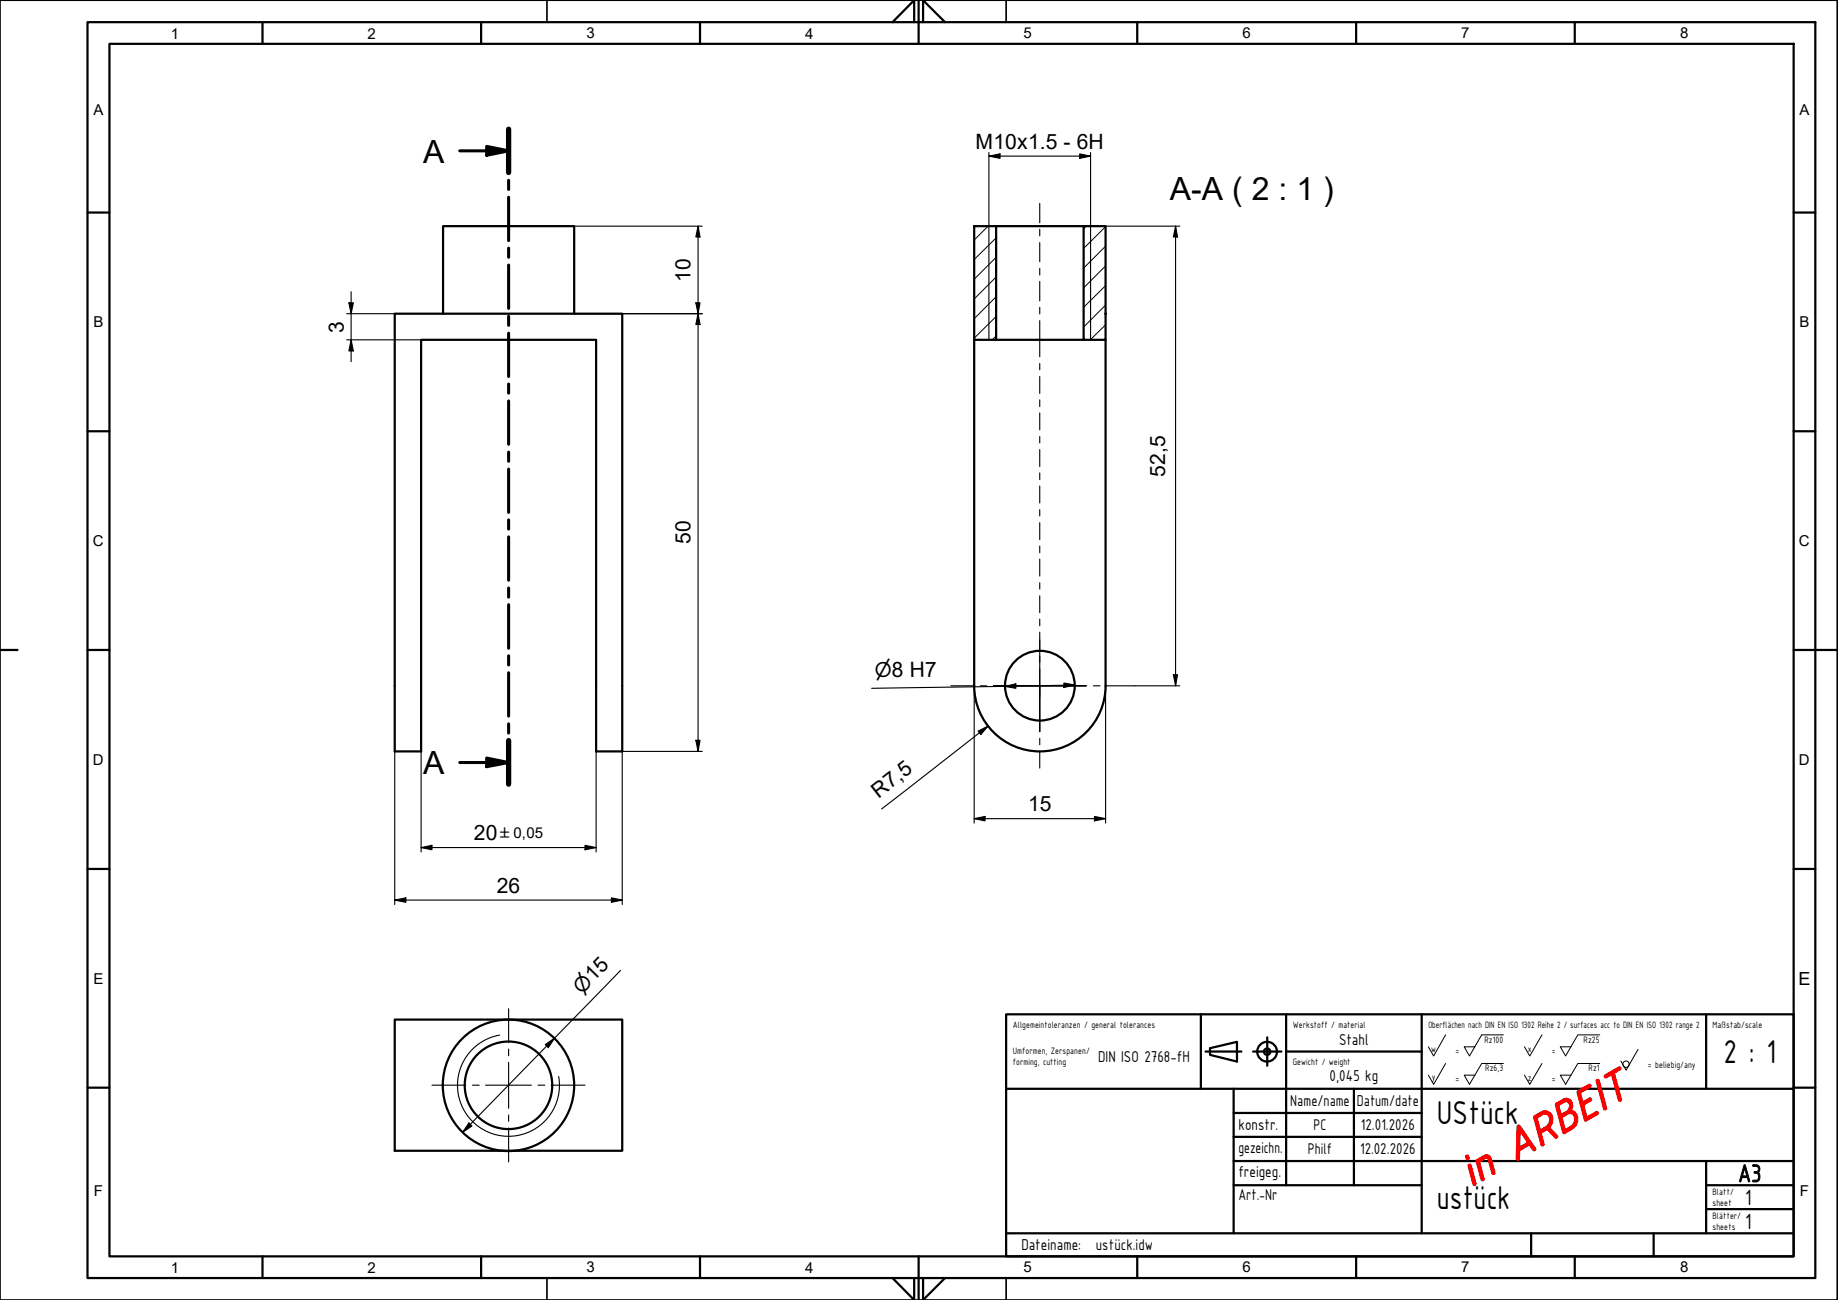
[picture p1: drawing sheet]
<svg xmlns="http://www.w3.org/2000/svg" width="420mm" height="297mm" viewBox="0 0 420 297" stroke-linecap="round" stroke-linejoin="round" font-family="sans-serif">
<!-- layer: Schraffur -->
<g fill="none" stroke="#000" stroke-width=".23">
<path d="M225.9 51.7l-3.2 3.1M227.7 58.8l-5 5M227.7 54.3l-5 5M248.3 51.7l-.6 .6M252.7 56.2l-5 5.1M252.7 51.8l-5 5M227.7 76.8l-.9 .8M227.7 72.3l-5 5M227.7 67.8l-5 5M227.7 63.3l-5 5M252.7 74.2l-3.5 3.4M252.7 69.7l-5 5"/>
<path d="M252.7 65.3l-5 4.9M252.7 60.8l-5 5"/>
</g>
<!-- layer: Sichtbare Kanten(CS) -->
<g fill="none" stroke="#000" stroke-width=".51">
<path d="M222.7 51.7h5v25.9h-5zM227.7 51.7h20M247.7 51.7h5v25.9h-5zM90.2 71.7h52v100h-5.9v-94.1h-40v94.1h-6.1zM101.3 71.7v-20h30v20M222.7 77.6v79.1M227.7 77.6h20M252.7 77.6v79.1M222.7 156.7a15 15 0 0 0 15 15 15 15 0 0 0 15-15M90.2 233h52v29.9h-52z"/>
<circle cx="237.7" cy="156.7" r="8"/>
<circle cx="116.2" cy="248" r="10"/>
<circle cx="116.2" cy="248" r="15"/>
</g>
<!-- layer: Gewinde(HTW) -->
<path d="M226.1 51.7v25.9M249.3 51.7v25.9M114.2 236.5a11.7 11.7 0 0 0-9.4 13.5 11.7 11.7 0 0 0 13.5 9.5 11.7 11.7 0 0 0 9.4-13.5" fill="none" stroke="#000" stroke-width=".25"/>
<!-- layer: Schnittansichtslinien(CS) -->
<g fill="none" stroke="#000" stroke-width=".7">
<path d="M105.1 34.5h11.2M111.3 33.5l5 1-5 1zM116.3 29.5v9.9M116.3 41.2v2.1M116.3 45.1v9.9M116.3 56.7v2.1M116.3 60.6v9.9M116.3 72.2v2.1M116.3 76.1v9.9M116.3 87.7v2.1M116.3 91.6v9.9M116.3 103.3v2.1"/>
<path d="M116.3 107.2v9.9M116.3 118.8v2.1M116.3 122.7v9.9M116.3 134.4v2M116.3 138.2v9.9M116.3 149.8v2.1M116.3 153.7v9.9M105.1 174.2h11.2M111.3 173.2l5 1-5 1zM116.3 165.4v2.1M116.3 169.2v10"/>
</g>
<path d="M116.3 29.5v9.9M116.3 169.2v10" fill="none" stroke="#000" stroke-width="1.2"/>
<path d="M111.3 33.5l5 1-5 1zM111.3 173.2l5 1-5 1z" fill="#000"/>
<!-- layer: Skizziergeometrie(CS) -->
<g fill="none" stroke="#000" stroke-width=".51">
<path d="M20 5.1h395v286.9h-395zM25 10h385v277.1h-385zM60 5.1v4.9M110 5.1v4.9M160 5.1v4.9M204 5.1l5-5.1v5.1M210 0v10M211 5.1v-5.1l5 5.1M260 5.1v4.9M310 5.1v4.9M360 5.1v4.9M20 48.6h5"/>
<path d="M410 48.6h5M20 98.5h5M410 98.5h5M0 148.5h4M20 148.5h5M410 148.5h10M20 198.6h5M410 198.6h5M20 248.5h5M410 248.5h5M60 287.1v4.9M110 287.1v4.9"/>
<path d="M160 287.1v4.9M204 292l5 5v-5M210 287.1v9.9M211 292v5l5-5M260 287.1v4.9M310 287.1v4.9M360 287.1v4.9"/>
</g>
<path d="M0 0h420v297h-420zM125 0v5.1M230 0v5.1M125 292v5M230 292v5" fill="none" stroke="#000" stroke-width=".38"/>
<!-- layer: Titel (ISO) -->
<g fill="none" stroke="#000" stroke-width=".51">
<path d="M230 231.8h180v55.3h-180zM274.5 231.8v17M276.6 239.5l6.2-1.5v4.6l-6.2-1.6zM289.7 237v6.5M294 231.8v39M325 231.8v50M390 231.8v17M230 248.8h180M275.6 240.3h8.2M282 259.8h43M282 254.3h43M282 248.8v33"/>
<path d="M286.4 240.3h6.5M294 240.3h31M309.5 248.8v22M282 270.8h43M282 265.3h128M390 276.3h20M390 270.8h20M390 265.3v16.5M230 281.8h180M350 281.8v5.3M378 281.8v5.3"/>
<circle cx="289.7" cy="240.3" r="2.25"/>
<circle cx="289.7" cy="240.3" r=".73"/>
</g>
<g fill="none" stroke="#000" stroke-width=".23">
<path d="M330.5 236.5l-2.8 4.8-1.2-2.1M343.7 236.5h-5l-2.8 4.8-1.2-2.1h2.4M352.5 236.5l-2.8 4.8-1.2-2.1M365.7 236.5h-5l-2.8 4.8-1.2-2.1h2.5M374.5 239.8l-2.8 4.7-1.2-2.1M330.5 243l-2.8 4.8-1.2-2.1M343.7 243h-5l-2.8 4.8-1.2-2.1h2.4M352.5 243l-2.8 4.8-1.2-2.1M365.7 243h-5l-2.8 4.8-1.2-2.1h2.5"/>
<circle cx="371.7" cy="243.2" r=".73"/>
</g>
<g fill="none" stroke="#000" stroke-width=".25">
<path d="M131.3 51.7h29.2M159.6 51.7l.4 2.5h-.9zM159.6 51.7v120M252.7 51.7h17M268.7 51.7l.5 2.5h-1zM268.7 51.7v105M79.2 71.7h11M79.2 77.6h17.1M79.8 69.2h1l-.5 2.5zM80.3 77.6l.5 2.6h-1zM80.3 66.7v16M131.3 71.7h29.2"/>
<path d="M159.1 69.2h.9l-.4 2.5zM159.6 71.7l.4 2.5h-.9zM222.7 156.8v31.3M229.7 156.8l2.5-.5v1zM243.2 156.1l2.5 .4-2.5 .6zM245.7 156.5l-46.4 .8M252.7 156.8v31.3M259.5 156.7h10.2M268.2 154.2h1l-.5 2.5zM90.2 171.7v35M96.3 171.7v23M136.3 171.7v23"/>
<path d="M159.1 169.1h.9l-.4 2.6zM160.5 171.7h-18.3v35M223.6 167.1l2.3-1.2-1.7 1.9zM225.9 165.9l-24.4 18.9M96.3 193.7l2.4-.5v1zM96.3 193.7h40M133.7 193.2l2.6 .5-2.6 .5zM222.7 187.1l2.5-.6v1.1zM222.7 187.1h30M250.2 186.5l2.5 .6-2.5 .5zM90.2 205.7l2.6-.5v1zM90.2 205.7h52"/>
<path d="M139.8 205.2l2.4 .5-2.4 .5zM124.7 238.7l2-1.5-1.4 2.2zM141.9 221.7l-36.1 37M107.2 256.6l.7 .7-2.1 1.4z"/>
</g>
<g fill="#000">
<path d="M159.6 51.7l.4 2.5h-.9zM268.7 51.7l.5 2.5h-1zM79.8 69.2h1l-.5 2.5zM159.1 69.2h.9l-.4 2.5zM159.6 71.7l.4 2.5h-.9zM80.3 77.6l.5 2.6h-1zM229.7 156.8l2.5-.5v1zM243.2 156.1l2.5 .4-2.5 .6zM268.2 154.2h1l-.5 2.5zM159.1 169.1h.9l-.4 2.6zM223.6 167.1l2.3-1.2-1.7 1.9zM96.3 193.7l2.4-.5v1z"/>
<path d="M133.7 193.2l2.6 .5-2.6 .5zM222.7 187.1l2.5-.6v1.1zM250.2 186.5l2.5 .6-2.5 .5zM90.2 205.7l2.6-.5v1zM139.8 205.2l2.4 .5-2.4 .5zM124.7 238.7l2-1.5-1.4 2.2zM107.2 256.6l.7 .7-2.1 1.4z"/>
</g>
<!-- layer: Symbole(HTW) -->
<path d="M226.1 35.7l2.5-.5v1zM226.1 35.7h23.2M226.1 34.8v16.9M246.8 35.2l2.5 .5-2.5 .5zM249.3 34.8v16.9" fill="none" stroke="#000" stroke-width=".25"/>
<path d="M226.1 35.7l2.5-.5v1zM246.8 35.2l2.5 .5-2.5 .5z" fill="#000"/>
<!-- layer: Mittelpunktmarkierung(HTW) -->
<g fill="none" stroke="#000" stroke-width=".25">
<path d="M217.4 156.7h5.2M224.1 156.7h1.5M227.1 156.7h10.6h-10.5M237.7 146.2v21v-10.5M248.2 156.7h-10.5h10.7M249.9 156.7h1.6M252.9 156.7h6.6M237.7 168.7v1.5M237.7 171.7v3.8M116.3 230.5v7.7M116.3 239.7v1.5M98.7 248h7.8"/>
<path d="M108 248h1.5M111 248h10.5M116.3 242.7v10.5M116.3 254.7v1.5M116.3 257.7v7.8M123 248h1.5M126 248h7.7"/>
</g>
<!-- layer: Mittellinie(HTW) -->
<g fill="none" stroke="#000" stroke-width=".25">
<path d="M237.7 46.5v4.4M237.7 52.4v1.5M237.7 55.4v4.4M237.7 61.3v1.6M237.7 64.3v4.5M237.7 70.2v1.5M237.7 73.3v8.2M237.7 83v1.5M237.7 86v3.9M237.7 91.4v1.5M237.7 94.3v3.9M237.7 99.7v1.5"/>
<path d="M237.7 102.7v3.9M237.7 108.1v1.5M237.7 111v3.9M237.7 116.4v1.5M237.7 119.4v3.9M237.7 124.8v1.5M237.7 127.7v3.9M237.7 133.1v1.5M237.7 136.1v3.9M237.7 141.5v1.5M237.7 144.4v3.9M237.7 149.8v1.5"/>
<path d="M237.7 152.8v6.4"/>
</g>
<text font-size="10.7" fill="#f00" x="336.2" y="271.4" transform="rotate(-30 336.2 271.4)">in ARBEIT</text>
<g font-size="8.1">
<text x="394" y="242.9">2 : 1</text>
<text x="328.5" y="256.9">UStück</text>
<text x="328.5" y="276.1">ustück</text>
</g>
<g font-size="7.3">
<text x="96.7" y="37.1">A</text>
<text x="267.4" y="45.7">A-A ( 2 : 1 )</text>
<text x="96.7" y="176.8">A</text>
</g>
<text font-size="6.1" x="397.3" y="270.1">A3</text>
<g font-size="5.4">
<text x="399" y="275.3">1</text>
<text x="399" y="280.8">1</text>
</g>
<g font-size="4.8">
<text x="223" y="34">M10x1.5 - 6H</text>
<text x="157.9" y="64.4" transform="rotate(-90 157.9 64.4)">10</text>
<text x="78.6" y="76.1" transform="rotate(-90 78.6 76.1)">3</text>
<text x="266.4" y="109" transform="rotate(-90 266.4 109)">52,5</text>
<text x="157.9" y="124.4" transform="rotate(-90 157.9 124.4)">50</text>
<text x="200.8" y="182.5" transform="rotate(-38 200.8 182.5)">R7,5</text>
<text x="235" y="185.4">15</text>
<text x="108.3" y="192">20</text>
<text x="113.5" y="204">26</text>
</g>
<g font-size="4.6">
<text x="200" y="154.8" transform="rotate(-1 200 154.8)">⌀8 H7</text>
<text x="133" y="227.3" transform="rotate(-46 133 227.3)">⌀15</text>
</g>
<text font-size="4.1" x="411.1" y="225">E</text>
<g font-size="3.9">
<text x="306.1" y="238.8">Stahl</text>
<text x="251" y="242.6">DIN ISO 2768-fH</text>
<text x="303.9" y="246.9">0,045 kg</text>
<text x="295" y="252.8">Name/name</text>
<text x="310.1" y="252.8">Datum/date</text>
<text x="283.1" y="258.3">konstr.</text>
<text x="283.1" y="263.4">gezeichn.</text>
<text x="310.9" y="263.8">12.02.2026</text>
<text x="311.1" y="258.3">12.01.2026</text>
<text x="283.1" y="268.9">freigeg.</text>
<text x="283.1" y="274.2">Art.-Nr</text>
<text x="233.5" y="285.7">Dateiname:</text>
</g>
<g font-size="3.8">
<text x="299" y="263.8">Philf</text>
<text x="300.2" y="258.3">PC</text>
<text x="250.5" y="285.7">ustück.idw</text>
</g>
<g font-size="3.4">
<text x="39.1" y="8.8">1</text>
<text x="84" y="8.8">2</text>
<text x="134" y="8.7">3</text>
<text x="184" y="8.8">4</text>
<text x="234" y="8.7">5</text>
<text x="284" y="8.7">6</text>
<text x="334" y="8.7">7</text>
<text x="384" y="8.7">8</text>
<text x="21.3" y="26.3">A</text>
<text x="411.4" y="26.3">A</text>
<text x="21.3" y="74.8">B</text>
<text x="411.4" y="74.8">B</text>
<text x="21.2" y="124.8">C</text>
<text x="411.2" y="124.8">C</text>
<text x="21.2" y="174.8">D</text>
<text x="411.2" y="174.8">D</text>
<text x="21.3" y="224.8">E</text>
<text x="21.5" y="273.3">F</text>
<text x="411.4" y="273.3">F</text>
<text x="39.1" y="290.8">1</text>
<text x="84" y="290.8">2</text>
<text x="134" y="290.8">3</text>
<text x="184" y="290.8">4</text>
<text x="234" y="290.8">5</text>
<text x="284" y="290.8">6</text>
<text x="334" y="290.8">7</text>
<text x="384" y="290.8">8</text>
</g>
<text font-size="3.2" x="114.4" y="191.6">±0,05</text>
<g font-size="2.3">
<text x="231.5" y="234.8">Allgemeintoleranzen / general tolerances</text>
<text x="295.5" y="234.8">Werkstoff / material</text>
<text x="326.5" y="234.8">Oberflächen nach DIN EN ISO 1302 Reihe 2 / surfaces acc to DIN EN ISO 1302 range 2</text>
<text x="339.3" y="238.3">Rz100</text>
<text x="362" y="238.3">Rz25</text>
<text x="391.5" y="234.8">Maßstab/scale</text>
<text x="231.5" y="240.8">Umformen, Zerspanen/</text>
<text x="231.5" y="243.3">forming, cutting</text>
<text x="295.5" y="243.3">Gewicht / weight</text>
<text x="327.2" y="240.4">w</text>
<text x="332.7" y="240.8">=</text>
<text x="339.5" y="244.7">Rz6,3</text>
<text x="349.2" y="240.4">x</text>
<text x="354.7" y="240.8">=</text>
<text x="363.2" y="244.8">Rz1</text>
<text x="376.7" y="244">= beliebig/any</text>
<text x="327.3" y="246.7">y</text>
<text x="332.7" y="247.3">=</text>
<text x="349.2" y="246.9">z</text>
<text x="354.7" y="247.3">=</text>
<text x="391.5" y="273">Blatt/</text>
<text x="391.5" y="275.6">sheet</text>
<text x="391.5" y="278.4">Blätter/</text>
<text x="391.5" y="281.1">sheets</text>
</g>
</svg>
